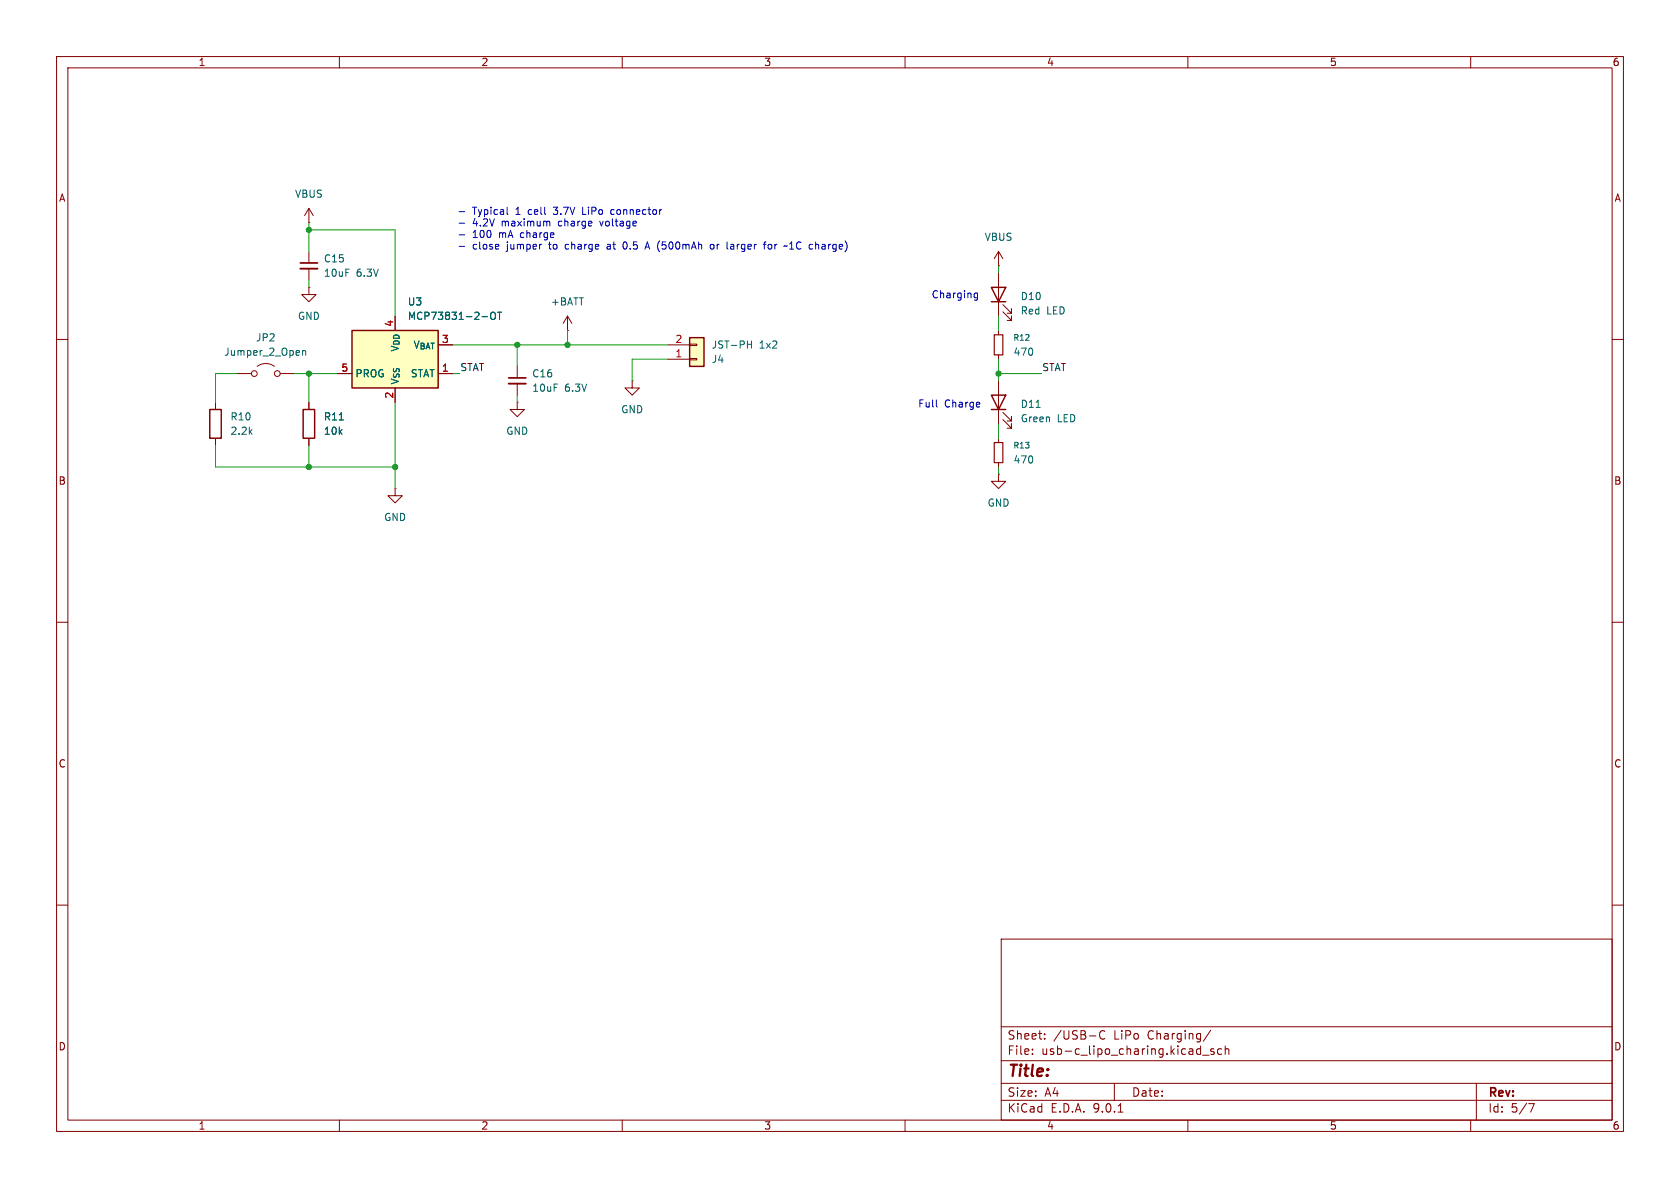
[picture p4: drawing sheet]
<svg xmlns="http://www.w3.org/2000/svg" width="297mm" height="210mm" viewBox="0 0 297 210" stroke-linecap="round" stroke-linejoin="round" font-family="sans-serif">
<g fill="none" stroke="#840000" stroke-width=".18">
<path d="M10 10h277v190h-277zM12 12h273v186h-273zM60 10v2M110 10v2M160 10v2M210 10v2M260 10v2M54.6 39.4h.1M54.6 36.8l-.8 1.3M54.6 36.8l.8 1.3M54.6 36.8v2.6M54.6 44.5v2"/>
<path d="M54.6 47.5v2M10 60h2M38.1 71.1v1.3M38.1 77.5v1.2M91.4 71.1v1.3h1.3l-1.3 1.3-1.2-1.3h1.2M91.4 71.1h.1M285 60h2M10 110h2M285 110h2M10 160h2M177 166h108v32h-108zM285 160h2"/>
<path d="M60 198v2M110 198v2M160 198v2M177 194.5h108M177 191.5h108M177 187.5h108M177 181.5h108M182.5 186.3v.1M182.5 185.5v.1M184.7 183.6v.1M184.7 182.8v.1M195.3 182.3a.6 .6 0 0 0-.7 0 .6 .6 0 0 0-.2 .8 .56 .56 0 0 0 .3 .5 .56 .56 0 0 0 .6 0"/>
<path d="M197 191.5v3M197.7 196.6h.8M210 198v2M211.8 185.4l.4 .1M212.2 184.9v1.5M212.2 186.3l-.4 .1M212.6 186.5h1.1M214 182.1l-1.3 2M214.6 185.5l-.4-.1-.2 .2 .1 .2 .5 .2v.3h-.6M216 185.5l-.5-.1-.3 .3v.4l.2 .2h.6M216.6 185.5l.2-.1 .4 .1v.9M216.6 184.9v1.5"/>
<path d="M260 198v2M261 191.5v6.5M270.2 195.1h1l-.6 1.5"/>
</g>
<path d="M53.1 46.5h3" fill="none" stroke="#840000" stroke-width=".3"/>
<path d="M53.1 47.5h3" fill="none" stroke="#840000" stroke-width=".33"/>
<path d="M37.1 72.4h2v5.1h-2z" fill="none" stroke="#840000" stroke-width=".25"/>
<path d="M62.2 58.4h15.3v10.2h-15.3z" fill="#ffffc2"/>
<path d="M62.2 58.4h15.3v10.2h-15.3z" fill="none" stroke="#840000" stroke-width=".25"/>
<path d="M100.3 58.4h.1M100.3 55.9l-.7 1.3M100.3 55.9l.8 1.3M100.3 55.9v2.5M59.7 66h2.5M69.8 68.6v2.5M77.5 66h2.5" fill="none" stroke="#840000" stroke-width=".18"/>
<path d="M85.2 56h1M86.8 55.4l.2-.2a.43 .43 0 0 1 .6 .4v.4a.42 .42 0 0 1-.4 .5 .42 .42 0 0 1-.5-.5zM87.9 55.2h.8M88.3 55.2v1.3" fill="none" stroke="#006464" stroke-width=".18"/>
<path d="M121.9 59.7h2.6v5.1h-2.6z" fill="#ffffc2"/>
<path d="M121.9 59.7h2.6v5.1h-2.6zM175.3 50.8h2.5l-1.3 2.5zM175.3 53.3h2.5M53.6 72.4h2v5.1h-2zM175.3 69.9h2.5l-1.3 2.5zM175.3 72.4h2.5" fill="none" stroke="#840000" stroke-width=".25"/>
<g fill="none" stroke="#840000" stroke-width=".18">
<path d="M54.6 50.8v1.3h1.3l-1.3 1.2-1.3-1.2h1.3M54.6 50.8h.1M176.5 47h.1M176.5 44.5l-.7 1.2M176.5 44.5l.8 1.2M176.5 44.5v2.5M176.5 48.3v7.6M176.5 58.4v.8M177.3 55.1l1.5 1.5v-.7v.7h-.7M177.3 53.8l1.5 1.6v-.8v.8h-.7M41.9 66h2.5M45.5 64.8a2.54 2.54 0 0 1 3 0"/>
<path d="M49.5 66h2.6M54.6 71.1v1.3M54.6 77.5v1.2M59.7 66h2.5M69.8 68.6v2.5M77.5 66h2.5M91.4 64.8v2M91.4 67.8v2.1M111.8 67.3v1.3h1.2l-1.2 1.3-1.3-1.3h1.3M111.8 67.3h.1M118.1 63.5h3.8M118.1 61h3.8"/>
<path d="M121.9 63.4h1.3v.2h-1.3zM121.9 60.8h1.3v.3h-1.3zM176.5 62.7v.8M176.5 67.3v7.6M176.5 77.5v.7M177.3 74.2l1.5 1.5v-.8v.8h-.7M177.3 72.9l1.5 1.5v-.7v.7h-.7M69.8 86.4v1.2h1.3l-1.3 1.3-1.2-1.3h1.2M69.8 86.4h.1M176.5 83.8v1.3h1.3l-1.3 1.3-1.2-1.3h1.2M176.5 83.8h.1M176.5 81.8v.8"/>
<circle cx="45" cy="66" r=".51"/>
<circle cx="49" cy="66" r=".51"/>
</g>
<path d="M85.2 56h1M86.8 55.4l.2-.2a.43 .43 0 0 1 .6 .4v.4a.42 .42 0 0 1-.4 .5 .42 .42 0 0 1-.5-.5zM87.9 55.2h.8M88.3 55.2v1.3M53.5 62v.8M53.5 62.1l.2-.1h.3v.8M60 74.2h.7M132.1 60.9h.8M132.9 60.3v1.2M183.2 72h.7" fill="none" stroke="#006464" stroke-width=".18"/>
<path d="M175.8 59.2h1.5v3.5h-1.5zM175.8 78.2h1.5v3.6h-1.5z" fill="none" stroke="#840000" stroke-width=".2"/>
<path d="M89.9 66.8h3.1" fill="none" stroke="#840000" stroke-width=".3"/>
<path d="M89.9 67.8h3.1" fill="none" stroke="#840000" stroke-width=".33"/>
<g fill="none" stroke="#009600" stroke-width=".18">
<path d="M54.6 39.4v5.1M54.6 40.6h15.2v15.3M54.6 49.5v1.3M100.3 58.4v2.6M176.5 47v1.3M176.5 55.9v2.5M38.1 78.7v3.9h31.7M41.9 66h-3.8v5.1M52.1 66h7.6M54.6 66v5.1M54.6 78.7v3.9M69.8 71.1v15.3"/>
<path d="M80 61h38.1M80 66h1.3M91.4 61v3.8M91.4 69.9v1.2M118.1 63.5h-6.3v3.8M176.5 63.5v3.8M176.5 74.9v2.6M176.5 66h7.6M176.5 82.6v1.2"/>
</g>
<g fill="none" stroke="#0000c2" stroke-width=".18">
<path d="M81.2 37.4h.9M81.2 39.5h.9M89.6 36.6v1.1l.2 .2M96.8 39.1l.4 .2v.6M103 36.6v1.3h.6M108.4 37.1h-.3l-.1 .2v.5l.4 .1M81.2 41.5h.9M81.2 43.6h.9M107.5 43.2l-.1 .1M107.5 43.6l-.2 .1 .2 .3M110.6 42.8a.68 .68 0 0 0-.5 .6 .68 .68 0 0 0 .5 .6M114 44l.4-1.2 .5 1.2"/>
<path d="M114.1 43.7h.6M125.6 43.3l.2-.1 .4 .1v.5l-.1 .2h-.3l-.2-.1zM129.2 44h.5M129.2 43.3h.5M129.7 43.5l-.5 .1M134.9 43.2h.5M135.4 42.8h-.2M136.4 43.3l-.4-.1-.2 .2 .1 .6h.3l.2-.1M139.6 44h.7M139.6 43.1l.4-.3v1.2M144.6 43.2l.1 .2v.6M172.3 52.5l.1 .2 .4-.1"/>
<path d="M172.8 51.8v1l-.2 .3-.3-.1M172.8 51.9l-.4-.1-.1 .1M165.5 71.8l.2 .2"/>
</g>
<g fill="#009600" stroke="#009600" stroke-width=".18">
<circle cx="91.4" cy="61" r=".46"/>
<circle cx="176.5" cy="66" r=".46"/>
<circle cx="100.3" cy="61" r=".46"/>
<circle cx="54.6" cy="66" r=".46"/>
<circle cx="54.6" cy="82.6" r=".46"/>
<circle cx="69.8" cy="82.6" r=".46"/>
<circle cx="54.6" cy="40.6" r=".46"/>
</g>
<text font-size="2.8" fill="#840000" x="178" y="190.9">Title:</text>
<g font-size="2.1" fill="#840000">
<text x="178" y="184">Sheet:</text>
<text x="186.2" y="184">/USB-C</text>
<text x="197" y="184">LiPo</text>
<text x="203" y="184">Charging/</text>
<text x="178" y="186.7">File:</text>
<text x="184.1" y="186.7">usb-c_lipo_charing.kicad_sch</text>
<text x="178" y="196.9">KiCad</text>
<text x="178" y="194.1">Size:</text>
<text x="184.7" y="194.1">A4</text>
<text x="185.7" y="196.9">E.D.A.</text>
<text x="193.3" y="196.9">9.0.1</text>
<text x="200" y="194.1">Date:</text>
<text x="263" y="194.3">Rev:</text>
<text x="263" y="196.9">Id:</text>
<text x="267.1" y="196.9">5/7</text>
</g>
<g font-size="1.8" fill="#840000">
<text x="35" y="11.9">1</text>
<text x="85" y="11.9">2</text>
<text x="135" y="11.9">3</text>
<text x="185" y="11.9">4</text>
<text x="235" y="11.9">5</text>
<text x="285" y="11.9">6</text>
<text x="10.3" y="35.9">A</text>
<text x="285.3" y="35.9">A</text>
<text x="10.3" y="85.9">B</text>
<text x="285.3" y="85.9">B</text>
<text x="10.3" y="135.9">C</text>
<text x="285.3" y="135.9">C</text>
<text x="10.3" y="185.9">D</text>
<text x="285.3" y="185.9">D</text>
<text x="35" y="199.9">1</text>
<text x="85" y="199.9">2</text>
<text x="135" y="199.9">3</text>
<text x="185" y="199.9">4</text>
<text x="235" y="199.9">5</text>
<text x="285" y="199.9">6</text>
</g>
<g font-size="1.8" fill="#006464">
<text x="52.1" y="35.2">VBUS</text>
<text x="57.2" y="46.6">C15</text>
<text x="174" y="42.8">VBUS</text>
<text x="57.2" y="49.1">10uF</text>
<text x="63" y="49.1">6.3V</text>
<text x="180.3" y="53.3">D10</text>
<text x="52.6" y="56.7">GND</text>
<text x="72" y="56.7">MCP73831-2-OT</text>
<text x="72" y="54.2">U3</text>
<text x="97.3" y="54.2">+BATT</text>
<text x="180.3" y="55.8">Red</text>
<text x="185" y="55.8">LED</text>
<text x="39.5" y="63.1">Jumper_2_Open</text>
<text x="45.2" y="60.6">JP2</text>
<text x="73" y="61.8">V_{BAT}</text>
<text x="125.7" y="64.4">J4</text>
<text x="125.7" y="61.8">JST-PH</text>
<text x="134.2" y="61.8">1x2</text>
<text x="179.1" y="63.1">470</text>
<text x="62.7" y="66.9">PROG</text>
<text x="70.7" y="68.1" transform="rotate(-90 70.7 68.1)">V_{SS}V_{DD}</text>
<text x="72.5" y="66.9">STAT</text>
<text x="94" y="66.9">C16</text>
<text x="94" y="69.4">10uF</text>
<text x="99.8" y="69.4">6.3V</text>
<text x="40.6" y="77.1">2.2k</text>
<text x="40.6" y="74.5">R10</text>
<text x="57.2" y="77.1">10k</text>
<text x="57.2" y="74.5">R11</text>
<text x="89.4" y="77.1">GND</text>
<text x="109.7" y="73.3">GND</text>
<text x="180.3" y="74.8">Green</text>
<text x="180.3" y="72.3">D11</text>
<text x="186.9" y="74.8">LED</text>
<text x="179.1" y="82.1">470</text>
<text x="174.5" y="89.8">GND</text>
<text x="67.8" y="92.3">GND</text>
</g>
<g font-size="1.8" fill="#0000c2">
<text x="83.5" y="38.2">Typical</text>
<text x="83.5" y="40.2">4.2V</text>
<text x="88.8" y="40.2">maximum</text>
<text x="91.3" y="38.2">1</text>
<text x="93.7" y="38.2">cell</text>
<text x="98.3" y="38.2">3.7V</text>
<text x="99" y="40.2">charge</text>
<text x="103.6" y="38.2">LiPo</text>
<text x="106.6" y="40.2">voltage</text>
<text x="108.8" y="38.2">connector</text>
<text x="83.5" y="42.3">100</text>
<text x="83.5" y="44.3">close</text>
<text x="88.3" y="42.3">mA</text>
<text x="89.7" y="44.3">jumper</text>
<text x="92.3" y="42.3">charge</text>
<text x="97.3" y="44.3">to</text>
<text x="100.4" y="44.3">charge</text>
<text x="108" y="44.3">at</text>
<text x="111" y="44.3">0.5</text>
<text x="115.2" y="44.3">A (500mAh</text>
<text x="127.1" y="44.3">or</text>
<text x="130.2" y="44.3">larger</text>
<text x="137" y="44.3">for</text>
<text x="140.8" y="44.3">~1C</text>
<text x="145.3" y="44.3">charge)</text>
<text x="164.6" y="52.9">Charging</text>
<text x="162.2" y="72.2">Full</text>
<text x="167" y="72.2">Charge</text>
</g>
<g font-size="1.8" fill="#a90000">
<text x="69.6" y="57.9" transform="rotate(-90 69.6 57.9)">4</text>
<text x="60.3" y="65.8">5</text>
<text x="78" y="60.7">3</text>
<text x="78" y="65.8">1</text>
<text x="119.3" y="63.2">1</text>
<text x="119.3" y="60.7">2</text>
<text x="69.6" y="70.6" transform="rotate(-90 69.6 70.6)">2</text>
</g>
<g font-size="1.8" fill="#0f0f0f">
<text x="81.3" y="65.7">STAT</text>
<text x="184.1" y="65.7">STAT</text>
</g>
<g font-size="1.4" fill="#006464">
<text x="179" y="60.4">R12</text>
<text x="179" y="79.5">R13</text>
</g>
</svg>
